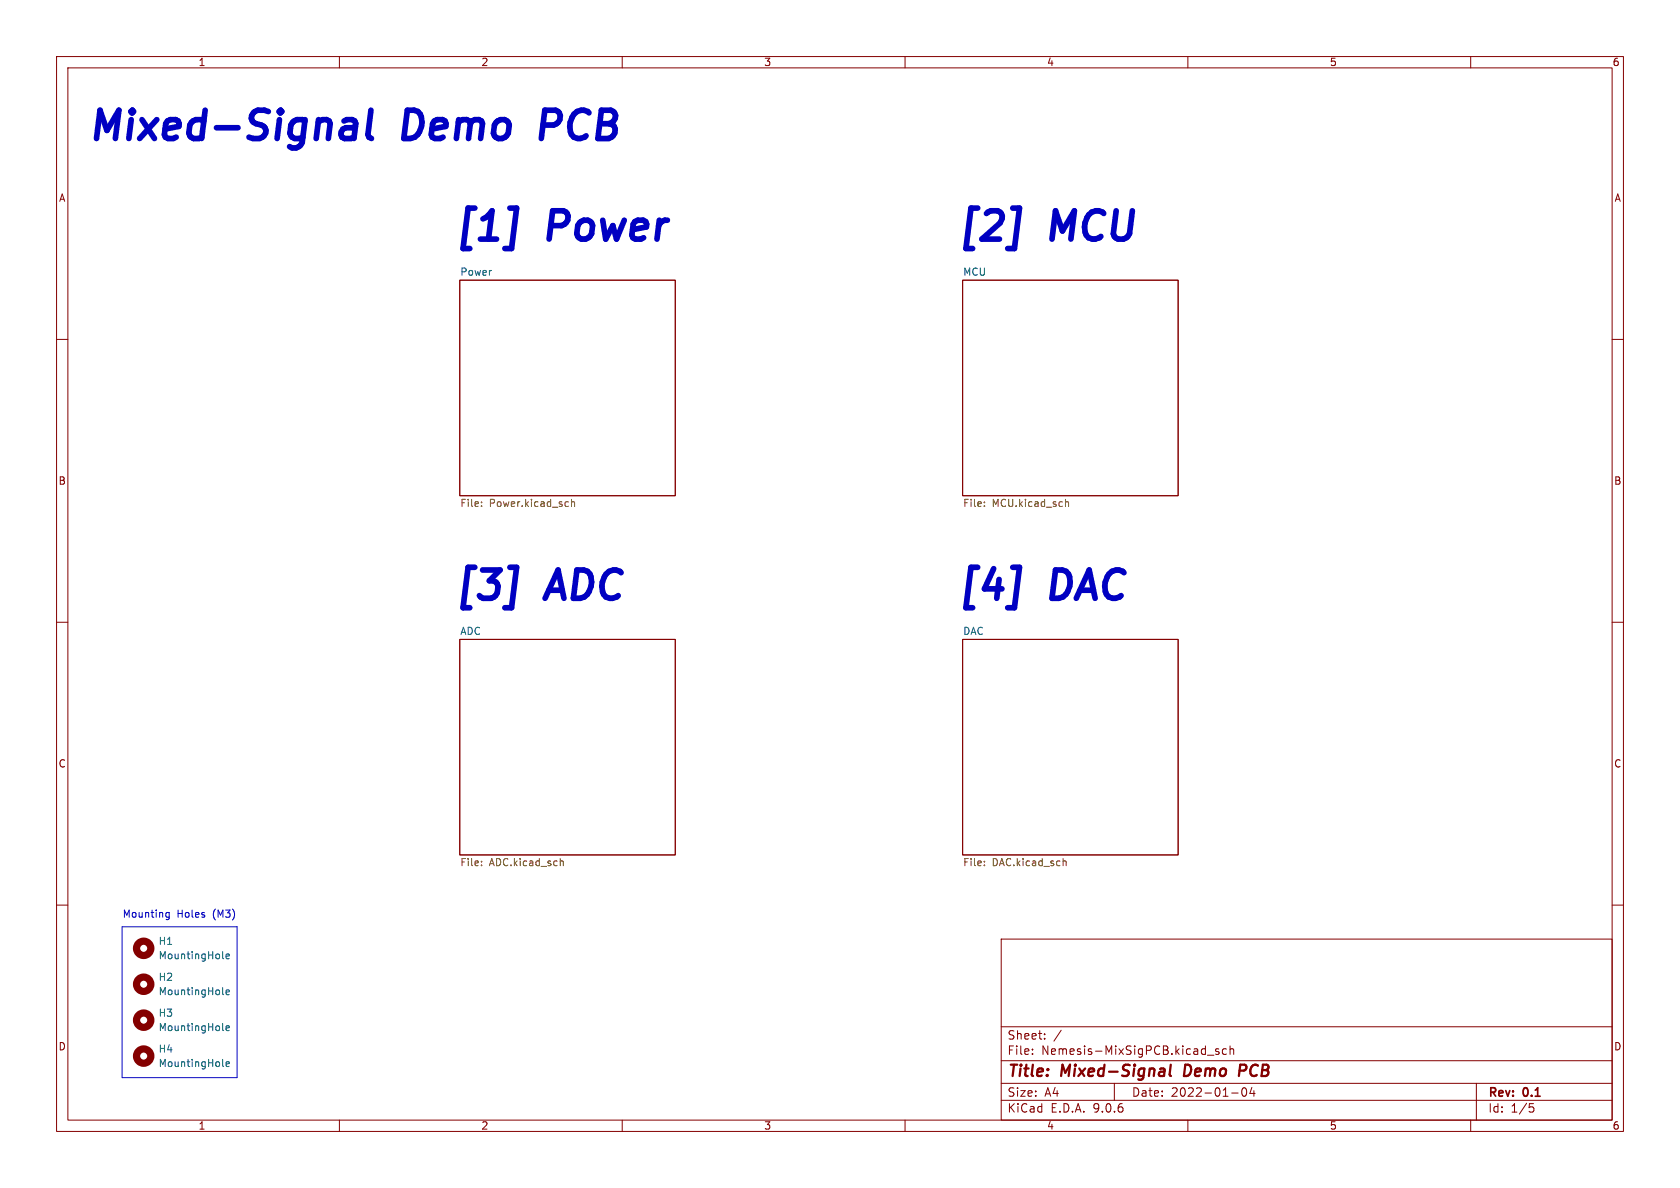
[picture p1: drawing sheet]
<svg xmlns="http://www.w3.org/2000/svg" width="297mm" height="210mm" viewBox="0 0 297 210" stroke-linecap="round" stroke-linejoin="round" font-family="sans-serif">
<g fill="none" stroke="#840000" stroke-width=".18">
<path d="M10 10h277v190h-277zM12 12h273v186h-273zM60 10v2M110 10v2M160 10v2M210 10v2M260 10v2M81.3 49.5h38.1v38.1h-38.1zM170.2 49.5h38.1v38.1h-38.1zM10 60h2M285 60h2M10 110h2"/>
<path d="M81.3 113h38.1v38.1h-38.1zM170.2 113h38.1v38.1h-38.1zM285 110h2M10 160h2M177 166h108v32h-108zM285 160h2M60 198v2M110 198v2M160 198v2M177 194.5h108M177 191.5h108M177 187.5h108"/>
<path d="M177 181.5h108M182.5 186.3v.1M182.5 185.5v.1M184.7 183.6v.1M184.7 182.8v.1M187.6 182.1l-1.3 2M197 191.5v3M210 198v2M213.5 186.5h1.1M215.5 185.5l-.4-.1-.2 .2 .1 .2 .5 .2v.3h-.6M216.8 185.5l-.4-.1-.3 .3v.4l.1 .2h.6M217.5 185.5l.2-.1 .3 .1 .1 .9"/>
<path d="M217.5 184.9v1.5M217.7 193.2h1.2M219.7 192.4l.2-.1a.81 .81 0 0 1 .6 .6 .81 .81 0 0 1-.3 .8l-.2 .1a.81 .81 0 0 1-.3-1.4zM221.3 192.2l-.3 1.1h.9M221.7 192.8v1M260 198v2M261 191.5v6.5M270.4 195.1h.7M270.5 195.7h.4l.3 .3-.2 .5-.5 .1"/>
</g>
<path d="M207 188.2l-.2 1.7 .2 .3M209.6 188.2l-.3 2h.5M220 188.2h-.7l-.3 2M220.1 189.2l-1 .1" fill="none" stroke="#840000" stroke-width=".4"/>
<g fill="none" stroke="#725600" stroke-width=".18">
<path d="M85.1 89.4v.1M85.1 88.8v.1M100.4 88.7l.1 .1M100.5 89.5h-.1M101 88.3v1.2M101 88.8l.2-.1 .3 .1 .1 .7M174 89.4v.1M174 88.8v.1M188.4 88.8l.1-.1 .3 .1 .1 .7M188.4 88.3v1.2M85.1 152.3v.1M85.1 152.9v.1"/>
<path d="M99 152.3l.2-.1 .3 .1 .1 .7M174 152.3v.1M174 152.9v.1M187.9 152.3l.2-.1 .3 .1 .1 .7"/>
</g>
<g fill="none" stroke="#840000" stroke-width="1.3">
<circle cx="25.4" cy="167.6" r="1.27"/>
<circle cx="25.4" cy="174" r="1.27"/>
<circle cx="25.4" cy="186.7" r="1.27"/>
<circle cx="25.4" cy="180.3" r="1.27"/>
</g>
<path d="M39.4 169.3l.1 .2M39.4 175.7l.1 .1M40 169.1l.6-.2-.1-.2-.4-.1-.1 .2v.6h.5M40 175.4l.6-.1-.1-.2-.4-.1-.1 .2v.6h.5M39.4 182l.1 .2M39.4 188.4l.1 .1M40 181.8l.6-.2-.1-.2-.4-.1-.1 .2v.6h.5M40 188.1l.6-.1-.1-.2-.4-.1-.1 .2v.6h.5" fill="none" stroke="#006464" stroke-width=".18"/>
<path d="M21.6 163.8h20.3v26.7h-20.3zM29.4 162l.2 .1h.3M29.9 161.3v1l-.2 .3-.3-.1M29.9 161.4l-.3-.1-.2 .1" fill="none" stroke="#0000c2" stroke-width=".18"/>
<path d="M65.6 19.5l-.6 4.3 .2 .4 .5 .3M96.3 19.5l-.6 5M60.8 21.4l.5-.3h1l.4 .3 .2 .5-.3 2.6M62.6 24.2l-.5 .3h-1.2M62.8 22.3l-.5 .3h-1.2" fill="none" stroke="#0000c2" stroke-width="1"/>
<g font-size="7" fill="#0000c2">
<text x="15.2" y="25.2">Mixed-Signal</text>
<text x="71.6" y="25.2">Demo</text>
<text x="97.9" y="25.2">PCB</text>
<text x="80" y="42.9">[1]</text>
<text x="97.3" y="42.9">Power</text>
<text x="168.9" y="42.9">[2]</text>
<text x="186.2" y="42.9">MCU</text>
<text x="80" y="106.4">[3]</text>
<text x="97.3" y="106.4">ADC</text>
<text x="168.9" y="106.4">[4]</text>
<text x="186.2" y="106.4">DAC</text>
</g>
<g font-size="2.8" fill="#840000">
<text x="178" y="190.9">Title:</text>
<text x="187.7" y="190.9">Mixed-Signal</text>
<text x="210.2" y="190.9">Demo</text>
<text x="220.7" y="190.9">PCB</text>
</g>
<g font-size="2.1" fill="#840000">
<text x="178" y="184">Sheet:</text>
<text x="178" y="186.7">File:</text>
<text x="184.1" y="186.7">Nemesis-MixSigPCB.kicad_sch</text>
<text x="178" y="196.9">KiCad</text>
<text x="178" y="194.1">Size:</text>
<text x="184.7" y="194.1">A4</text>
<text x="185.7" y="196.9">E.D.A.</text>
<text x="193.3" y="196.9">9.0.6</text>
<text x="200" y="194.1">Date:</text>
<text x="207" y="194.1">2022-01-04</text>
<text x="263" y="194.3">Rev:</text>
<text x="263" y="196.9">Id:</text>
<text x="267.1" y="196.9">1/5</text>
<text x="269.4" y="194.3">0.1</text>
</g>
<g font-size="1.8" fill="#840000">
<text x="35" y="11.9">1</text>
<text x="85" y="11.9">2</text>
<text x="135" y="11.9">3</text>
<text x="185" y="11.9">4</text>
<text x="235" y="11.9">5</text>
<text x="285" y="11.9">6</text>
<text x="10.3" y="35.9">A</text>
<text x="285.3" y="35.9">A</text>
<text x="10.3" y="85.9">B</text>
<text x="285.3" y="85.9">B</text>
<text x="10.3" y="135.9">C</text>
<text x="285.3" y="135.9">C</text>
<text x="10.3" y="185.9">D</text>
<text x="285.3" y="185.9">D</text>
<text x="35" y="199.9">1</text>
<text x="85" y="199.9">2</text>
<text x="135" y="199.9">3</text>
<text x="185" y="199.9">4</text>
<text x="235" y="199.9">5</text>
<text x="285" y="199.9">6</text>
</g>
<g font-size="1.8" fill="#006464">
<text x="81.3" y="48.8">Power</text>
<text x="170.2" y="48.8">MCU</text>
<text x="81.3" y="112.3">ADC</text>
<text x="170.2" y="112.3">DAC</text>
<text x="27.9" y="167.2">H1</text>
<text x="27.9" y="169.8">MountingHole</text>
<text x="27.9" y="173.6">H2</text>
<text x="27.9" y="179.9">H3</text>
<text x="27.9" y="176.1">MountingHole</text>
<text x="27.9" y="182.5">MountingHole</text>
<text x="27.9" y="186.3">H4</text>
<text x="27.9" y="188.8">MountingHole</text>
</g>
<g font-size="1.8" fill="#725600">
<text x="81.3" y="89.9">File:</text>
<text x="86.5" y="89.9">Power.kicad_sch</text>
<text x="170.2" y="89.9">File:</text>
<text x="175.4" y="89.9">MCU.kicad_sch</text>
<text x="81.3" y="153.4">File:</text>
<text x="86.5" y="153.4">ADC.kicad_sch</text>
<text x="170.2" y="153.4">File:</text>
<text x="175.4" y="153.4">DAC.kicad_sch</text>
</g>
<g font-size="1.8" fill="#0000c2">
<text x="21.6" y="162.3">Mounting</text>
<text x="31.3" y="162.3">Holes</text>
<text x="37.7" y="162.3">(M3)</text>
</g>
</svg>
